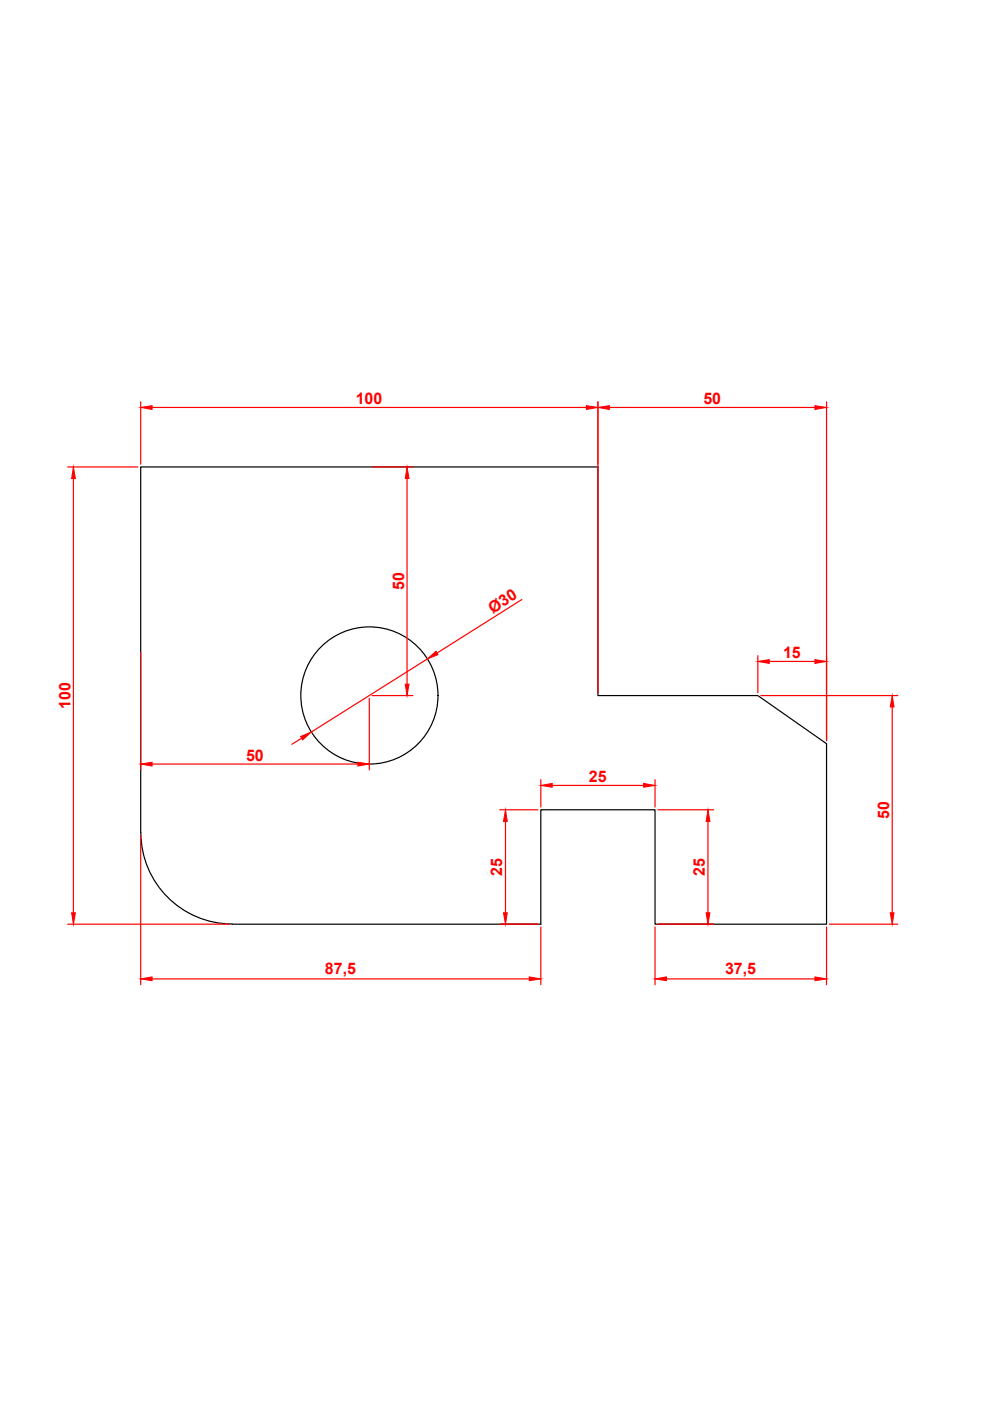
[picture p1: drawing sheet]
<svg xmlns="http://www.w3.org/2000/svg" width="210mm" height="297mm" viewBox="0 0 210 297" stroke-linecap="round" stroke-linejoin="round" font-family="sans-serif">
<!-- layer: 0 -->
<g fill="none" stroke="#000" stroke-width=".25">
<path d="M29.8 176.6v-77.6h97v48.5h33.9l14.5 10.2v38.2h-36.3v-24.2h-24.2v24.2h-65.5M29.9 176.5a19.4 19.4 0 0 0 19.3 19.4"/>
<circle cx="78.3" cy="147.5" r="14.5"/>
</g>
<g fill="none" stroke="#f00" stroke-width=".25">
<path d="M14.3 99h14.9M29.8 85.2v13.2M32.2 86.4h92.1M78.9 99h8.6M126.8 85.2v61.7M129.2 86.4h43.6M175.2 85.2v71.8M15.6 101.5v92M86.3 101.5v43.6M29.8 138.4v24.8M90.6 139.7l-24.6 15.5M110.6 127.1l-17.9 11.4"/>
<path d="M160.7 139v7.9M64 156.5l-2.1 1.3M78.3 148.1v15.1M78.9 147.5h8.6M161.3 147.5h29.1M163.1 140.2h9.7M189.2 149.9v43.6M29.8 177.2v31.6M32.2 162h43.7M105.9 171.7h8.1M107.2 174.1v19.4M114.7 165.3v5.8"/>
<path d="M117.1 166.5h19.4M138.9 165.3v5.8M139.5 171.7h11.8M150.1 174.1v19.4M14.3 195.9h34.3M105.9 195.9h8.1M114.7 196.5v12.3M138.9 196.5v12.3M139.5 195.9h11.8M175.2 196.5v12.3M175.8 195.9h14.6M32.2 207.5h80"/>
<path d="M141.3 207.5h31.5"/>
</g>
<g fill="#f00" stroke="#f00" stroke-width=".21">
<path d="M160.7 140.2l2.4-.3v.8z"/>
<path d="M172.8 139.9l2.4 .3-2.4 .5z"/>
<path d="M189.2 147.5l.4 2.4h-.8z"/>
<path d="M188.8 193.5h.8l-.4 2.4z"/>
<path d="M138.9 207.5l2.4-.4v.8z"/>
<path d="M172.8 207.1l2.4 .4-2.4 .4z"/>
<path d="M150.1 171.7l.4 2.4h-.8z"/>
<path d="M149.7 193.5h.8l-.4 2.4z"/>
<path d="M107.2 171.7l.4 2.4h-.8z"/>
<path d="M106.8 193.5h.8l-.4 2.4z"/>
<path d="M114.7 166.5l2.4-.4v.8z"/>
<path d="M136.5 166.1l2.4 .4-2.4 .4z"/>
<path d="M112.2 207.1l2.5 .4-2.5 .4z"/>
<path d="M29.8 207.5l2.4-.4v.8z"/>
<path d="M15.6 99l.4 2.5h-.8z"/>
<path d="M15.2 193.5h.8l-.4 2.4z"/>
<path d="M29.8 86.4l2.4-.4v.8z"/>
<path d="M124.3 86l2.5 .4-2.5 .4z"/>
<path d="M126.8 86.4l2.4-.4v.8z"/>
<path d="M172.8 86l2.4 .4-2.4 .4z"/>
<path d="M85.9 145.1h.8l-.4 2.4z"/>
<path d="M86.3 99l.4 2.5h-.8z"/>
<path d="M75.9 161.6l2.4 .4-2.4 .4z"/>
<path d="M29.8 162l2.4-.4v.8z"/>
<path d="M63.7 156.2l2.3-1-1.8 1.7z"/>
<path d="M90.6 139.7l1.8-1.6 .5 .7z"/>
</g>
<g font-size="3.4" fill="#f00">
<text x="75.4" y="85.8">100</text>
<text x="149.1" y="85.8">50</text>
<text x="85.7" y="125.1" transform="rotate(-90 85.7 125.1)">50</text>
<text x="104.5" y="130.1" transform="rotate(-32 104.5 130.1)">Ø30</text>
<text x="166" y="139.6">15</text>
<text x="14.9" y="150.4" transform="rotate(-90 14.9 150.4)">100</text>
<text x="52.2" y="161.4">50</text>
<text x="124.9" y="165.9">25</text>
<text x="188.5" y="173.6" transform="rotate(-90 188.5 173.6)">50</text>
<text x="106.5" y="185.7" transform="rotate(-90 106.5 185.7)">25</text>
<text x="149.5" y="185.7" transform="rotate(-90 149.5 185.7)">25</text>
<text x="68.9" y="206.4">87,5</text>
<text x="153.7" y="206.4">37,5</text>
</g>
</svg>
